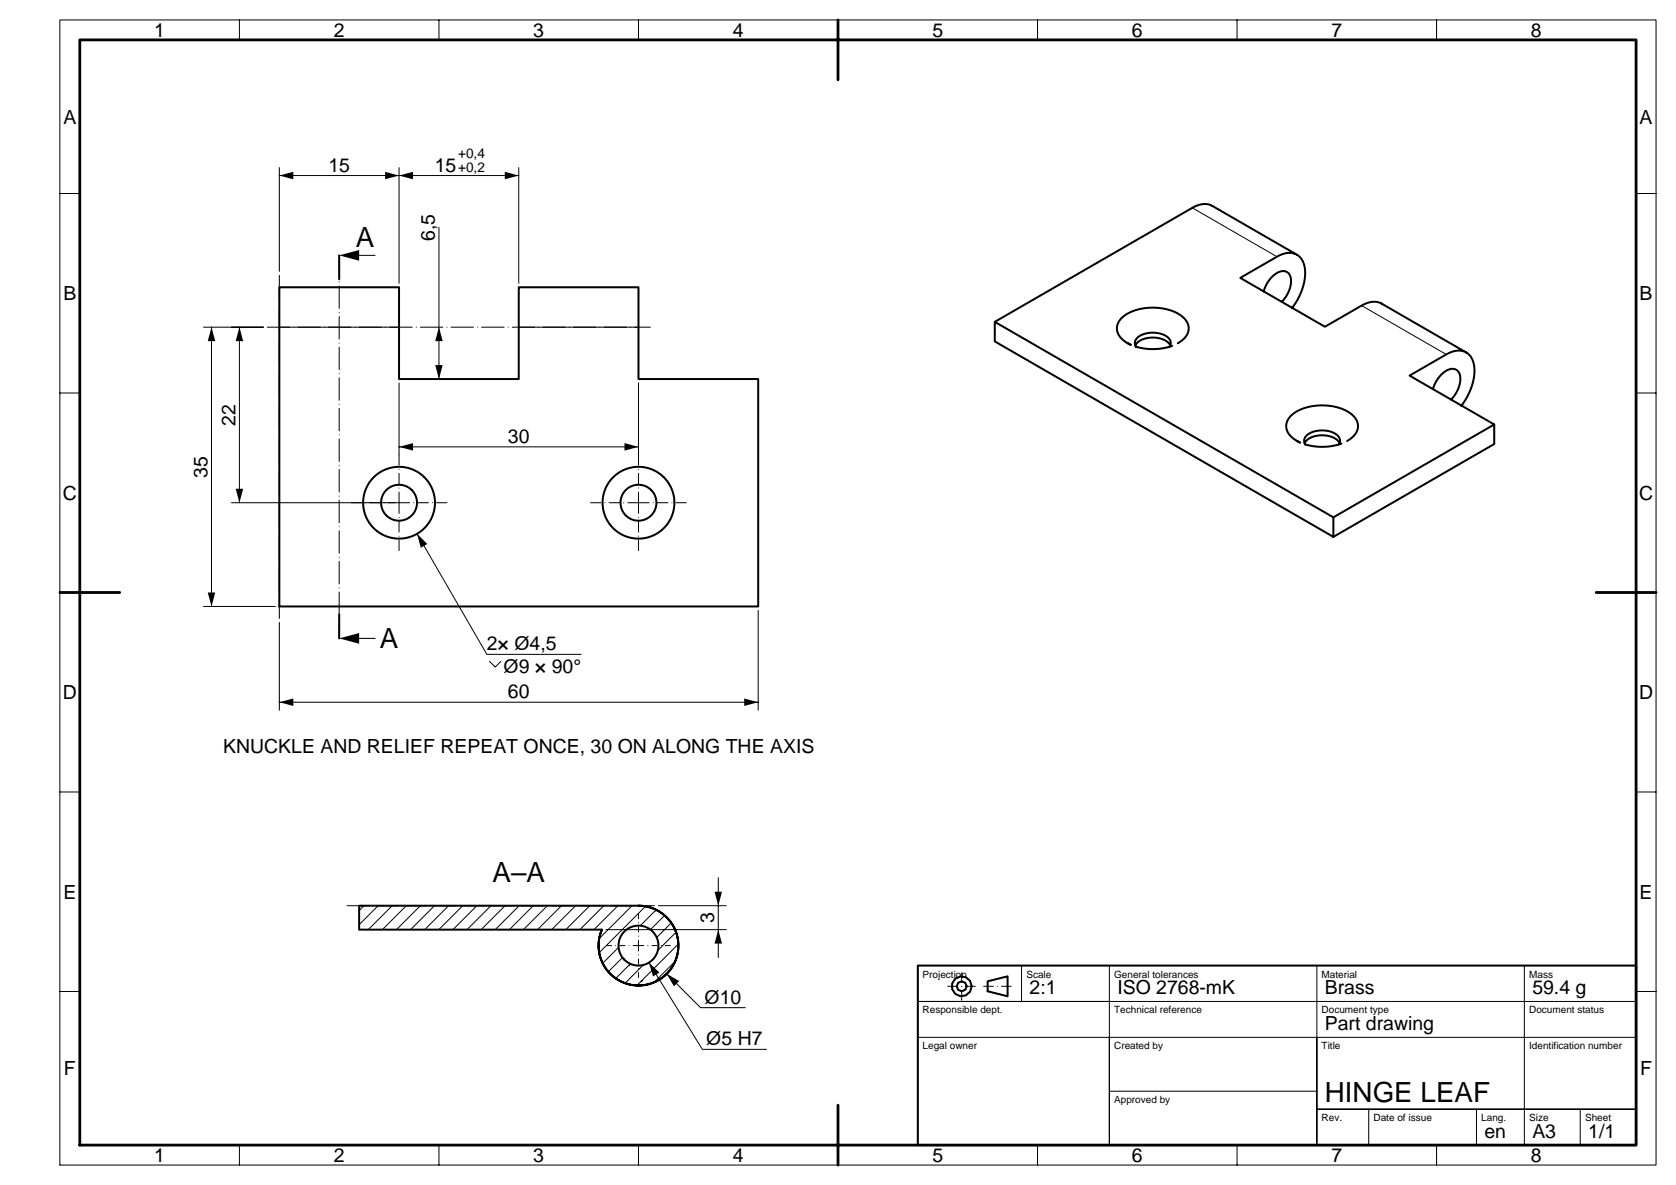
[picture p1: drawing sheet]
<svg xmlns="http://www.w3.org/2000/svg" width="420mm" height="297mm" viewBox="0 0 420 297" stroke-linecap="round" stroke-linejoin="round" font-family="sans-serif">
<g fill="#000">
<path d="M70 44l3.5-.9v1.8zM96.5 43.1l3.5 .9-3.5 .9zM100 44l3.5-.9v1.8zM126.5 43.1l3.5 .9-3.5 .9zM85 64l5-1.3v2.6zM53 82l.9 3.5h-1.8zM60 82l.9 3.5h-1.8zM110 82l.9 3.5h-1.8zM109.1 91.5h1.8l-.9 3.5zM100 112l3.5-.9v1.8zM156.5 111.1l3.5 .9-3.5 .9zM59.1 122.5h1.8l-.9 3.5z"/>
<path d="M104.5 133.8l2.6 2.5-1.6 1zM52.1 148.5h1.8l-.9 3.5zM85 160l5-1.3v2.6zM70 176l3.5-.9v1.8zM186.5 175.1l3.5 .9-3.5 .9zM179.1 223.5h1.8l-.9 3.5zM180 233l.9 3.5h-1.8zM162.6 241.3l2.7 2.4-1.6 1zM167.1 244.1l3.1 1.8-1.3 1.3z"/>
</g>
<g fill="none" stroke="#000" stroke-width=".25">
<path d="M15 5h400v287h-400zM60 5v5M110 5v5M160 5v5M210 5v5M260 5v5M310 5v5M360 5v5M15 48.5h5M70 44h60M70 42v26M100 42v29"/>
<path d="M110 57v38M130 42v29M298.8 52.1l21.2 12.2M410 48.5h5M89 64h5M341.2 76.6l21.2 12.2M15 98.5h5M51 82h15h-8M53 82v70M60 82v44M70 82h30M100 96v18"/>
<path d="M130 82h30M160 96v18M410 98.5h5M100 112h60M58 126h41M104.5 133.8l17.5 30.2h23.6M15 148.5h5M51 152h18M70 156v22M190 153v25M410 148.5h5M70 176h120"/>
<path d="M89 160h5M122.7 165.8l1.4 1.4 1.4-1.4M15 198.5h5M410 198.5h5M180 220v20M91.2 227l-1.2 1.2M94.7 227l-4.7 4.7M98.3 227l-6 6M101.8 227l-6 6M105.4 227l-6 6M108.9 227l-6 6M112.4 227l-6 6"/>
<path d="M116 227l-6 6M119.5 227l-6 6M123 227l-6 6M126.6 227l-6 6M130.1 227l-6 6M133.6 227l-6 6M137.2 227l-6 6M140.7 227l-6 6M144.2 227l-6 6M147.8 227l-6 6M151.3 227l-6 6M151.8 233h30.2"/>
<path d="M154.9 227l-6 6M155 237.4l-4 4M156 240l-3.6 3.6M158.4 227l-8.2 8.2M161.8 227.2l-11.6 11.6M164.4 228l-4 4M165 227h17M166.6 229.4l-3.6 3.6M168.2 231.3l-3.6 3.7M169.4 233.6l-4.6 4.6M170 236.6l-10.4 10.4M15 248.5h5"/>
<path d="M157.6 242h.1M158 241.6l-3.7 3.6M160.7 245.9h.1M161.2 241.8l-4.6 4.6M162.6 241.3l13.4 21.7h16.1M167.1 244.1l8.5 8.5h11.2M169.2 241l-5.2 5.2M256 242v9M278 242v9M330 242v45v-27M382 242v45M410 251v-9h-180v45h180v-36h-180h48v36v-27h132"/>
<path d="M410 248.5h5M230 260h48M278 273.5h52M330 278h80zM343 278v9M370 278v9M396 278v9M60 287v5M110 287v5M160 287v5M210 287v5M260 287v5"/>
<path d="M310 287v5M360 287v5"/>
</g>
<path d="M237.5 247.2h7M241 250.7v-7M246.5 247.2h7" fill="none" stroke="#000" stroke-width=".25" stroke-dasharray="2.4 1 0 1"/>
<path d="M100 126h-12M100 126v-12M100 126v12M100 126h12M160 126h-12M160 126v-12M160 126v12M160 126h12" fill="none" stroke="#000" stroke-width=".25" stroke-dasharray="2.7 1 0 1"/>
<path d="M85 64v96M67 82h96" fill="none" stroke="#000" stroke-width=".25" stroke-dasharray="5.6 1 0 1"/>
<path d="M160 237h-8M160 237v-8M160 237v8M160 237h8" fill="none" stroke="#000" stroke-width=".25" stroke-dasharray="1.3 1 0 1"/>
<path d="M87 227h77" fill="none" stroke="#000" stroke-width=".25" stroke-dasharray="5.3 1 0 1"/>
<path d="M70 69v86" fill="none" stroke="#000" stroke-width=".25" stroke-dasharray="6.1 1 0 1"/>
<path d="M85 64v6M85 160v-6" fill="none" stroke="#000" stroke-width=".5" stroke-dasharray="11.5 2 0 2"/>
<g fill="none" stroke="#000" stroke-width=".5">
<path d="M70 72h30v23h30v-23h30v23h30v57h-120zM316.7 73l.5-1.5 1-1.5 1.2-1.2 1.2-.7a2.13 2.13 0 0 1 2.3 .4 2.13 2.13 0 0 1 .6 2.2l-.6 2.5-.8 1.3-.9 1.1M323.8 77.2a13 13 0 0 0 2.9-11.3l-.7-1.2-.8-.7-21.4-12.4a5 5 0 0 0-5 .5l-49.5 28.6v4.9l84.8 49 40.3-23.3v-4.9l-21.2-12.3 9.2-5.3a5.5 5.5 0 0 1 4.4-.7M324.4 63.6a5.4 5.4 0 0 0-4.4 .7l-9.2 5.3 21.2 12.3 9.2-5.3a5 5 0 0 1 5-.5l21.2 12.2a6 6 0 0 1 1.9 6.6 16.4 16.4 0 0 1-3.1 6.8M249.3 80.7l84.8 49v4.9M282.5 86l.8 .4M293.1 86.9a2.18 2.18 0 0 0-1.8-3.1l-1.8-.4-1.8 .1-1.7 .5-1.2 .9a1.63 1.63 0 0 0-.1 2M293.3 86.6l-.7-.9-1-.6-1.3-.4-1.4-.1-1.5 .2-1.4 .4-.9 .6-.6 .8M293.7 86.7a14.8 14.8 0 0 1-9.1 .2M295.1 86a3.9 3.9 0 0 0 2.4-5.3 9.9 9.9 0 0 0-8.7-3.6 9.8 9.8 0 0 0-8.5 3.7 3.9 3.9 0 0 0 2.2 5.1l.9 .5M359.1 97.5l.7-1.6 .9-1.4 1.1-1.2 1.2-.7a2.13 2.13 0 0 1 2.3 .4 2.13 2.13 0 0 1 .7 2.2l-.7 2.5-.7 1.3-.9 1.1M324.9 110.5l.8 .4"/>
<path d="M335.7 111.1l-.7-.9-1-.6-1.2-.4-1.5-.1-1.5 .1-1.3 .5-1 .6-.6 .8M336.2 111.2a14.2 14.2 0 0 1-9.1 .1 2.25 2.25 0 0 1 1.9-3l1.8-.4 1.8 .1 1.7 .5 1.1 .8a1.63 1.63 0 0 1 .1 2.1M337.6 110.5a3.9 3.9 0 0 0 2.3-5.3 9.9 9.9 0 0 0-8.6-3.6 9.8 9.8 0 0 0-8.6 3.7 3.9 3.9 0 0 0 2.2 5.1l.9 .5M374.4 106.4l-40.3 23.3M160 227h-70v6h60.8l-.7 2.3-.1 2.5 .5 2.4 1.1 2.3 1.7 1.9 1.9 1.4 2.4 .9 2.4 .3 1.8-.2 1.9-.5 1.5-.8 1.5-1.1 1.3-1.4 1-1.6 .6-1.7 .4-1.8v-1.7l-.4-1.9-.6-1.7-1-1.6-1.6-1.7-2-1.3-2.1-.7-2.3-.3 1.8 .2 2.1 .6 2 1.1 1.7 1.6 1.2 1.8 .9 2.1 .3 2.3-.2 2.2-.6 2.1-1 1.7-1.2 1.5-1.6 1.2-1.7 .9-1.9 .5-2 .2-1.9-.2-1.9-.6-1.7-1-1.5-1.3-1.3-1.6-.8-1.7-.6-1.9-.1-2 .2-1.9 .6-1.8M230 242h180v45h-180zM247.5 245.9l5-1.2v5l-5-1.2z"/>
<circle cx="100" cy="126" r="9"/>
<circle cx="100" cy="126" r="4.5"/>
<circle cx="160" cy="126" r="9"/>
<circle cx="160" cy="126" r="4.5"/>
<circle cx="160" cy="237" r="5"/>
<circle cx="241" cy="247.2" r="2.5"/>
<circle cx="241" cy="247.2" r="1.25"/>
</g>
<path d="M20 10h390v277h-390zM210 5v15M15 148.5h15M400 148.5h15M210 277v15" fill="none" stroke="#000" stroke-width=".7"/>
<g font-size="7">
<text x="89.2" y="62">A</text>
<text x="95.2" y="162.5">A</text>
<text x="123.4" y="221">A–A</text>
<text x="332" y="276.2">HINGE LEAF</text>
</g>
<g font-size="4.9">
<text x="38.6" y="9.3">1</text>
<text x="83.6" y="9.3">2</text>
<text x="133.6" y="9.3">3</text>
<text x="183.6" y="9.3">4</text>
<text x="233.6" y="9.3">5</text>
<text x="283.6" y="9.3">6</text>
<text x="333.6" y="9.3">7</text>
<text x="383.6" y="9.3">8</text>
<text x="15.9" y="31">A</text>
<text x="410.9" y="31">A</text>
<text x="82.3" y="43">15</text>
<text x="109" y="43">15</text>
<text x="109" y="60.4" transform="rotate(-90 109 60.4)">6,5</text>
<text x="15.9" y="75.2">B</text>
<text x="410.9" y="75.2">B</text>
<text x="59" y="106.7" transform="rotate(-90 59 106.7)">22</text>
<text x="127.3" y="111">30</text>
<text x="52" y="119.7" transform="rotate(-90 52 119.7)">35</text>
<text x="15.7" y="125.3">C</text>
<text x="410.7" y="125.3">C</text>
<text x="122" y="163">2× Ø4,5</text>
<text x="126.2" y="168.6">Ø9 × 90°</text>
<text x="15.7" y="175.3">D</text>
<text x="127.3" y="175">60</text>
<text x="410.7" y="175.3">D</text>
<text x="55.9" y="188.8">KNUCKLE AND RELIEF REPEAT ONCE, 30 ON ALONG THE AXIS</text>
<text x="15.9" y="225.3">E</text>
<text x="410.9" y="225.3">E</text>
<text x="179" y="231.4" transform="rotate(-90 179 231.4)">3</text>
<text x="176.6" y="251.6">Ø10</text>
<text x="258" y="249.2">2:1</text>
<text x="280" y="249.2">ISO 2768-mK</text>
<text x="332" y="249.2">Brass</text>
<text x="384" y="249.2">59.4 g</text>
<text x="177" y="262">Ø5 H7</text>
<text x="332" y="258.2">Part drawing</text>
<text x="16" y="269.5">F</text>
<text x="411" y="269.5">F</text>
<text x="372" y="285.2">en</text>
<text x="384" y="285.2">A3</text>
<text x="398" y="285.2">1/1</text>
<text x="38.6" y="291.3">1</text>
<text x="83.6" y="291.3">2</text>
<text x="133.6" y="291.3">3</text>
<text x="183.6" y="291.3">4</text>
<text x="233.6" y="291.3">5</text>
<text x="283.6" y="291.3">6</text>
<text x="333.6" y="291.3">7</text>
<text x="383.6" y="291.3">8</text>
</g>
<g font-size="3.4">
<text x="114.8" y="39.7">+0,4</text>
<text x="114.8" y="43">+0,2</text>
</g>
<g font-size="2.5">
<text x="231.2" y="245">Projection</text>
<text x="257.2" y="245">Scale</text>
<text x="279.2" y="245">General tolerances</text>
<text x="331.2" y="245">Material</text>
<text x="383.2" y="245">Mass</text>
<text x="231.2" y="254">Responsible dept.</text>
<text x="279.2" y="254">Technical reference</text>
<text x="331.2" y="254">Document type</text>
<text x="383.2" y="254">Document status</text>
<text x="231.2" y="263">Legal owner</text>
<text x="279.2" y="263">Created by</text>
<text x="331.2" y="263">Title</text>
<text x="383.2" y="263">Identification number</text>
<text x="279.2" y="276.5">Approved by</text>
<text x="331.2" y="281">Rev.</text>
<text x="344.2" y="281">Date of issue</text>
<text x="371.2" y="281">Lang.</text>
<text x="383.2" y="281">Size</text>
<text x="397.2" y="281">Sheet</text>
</g>
</svg>
